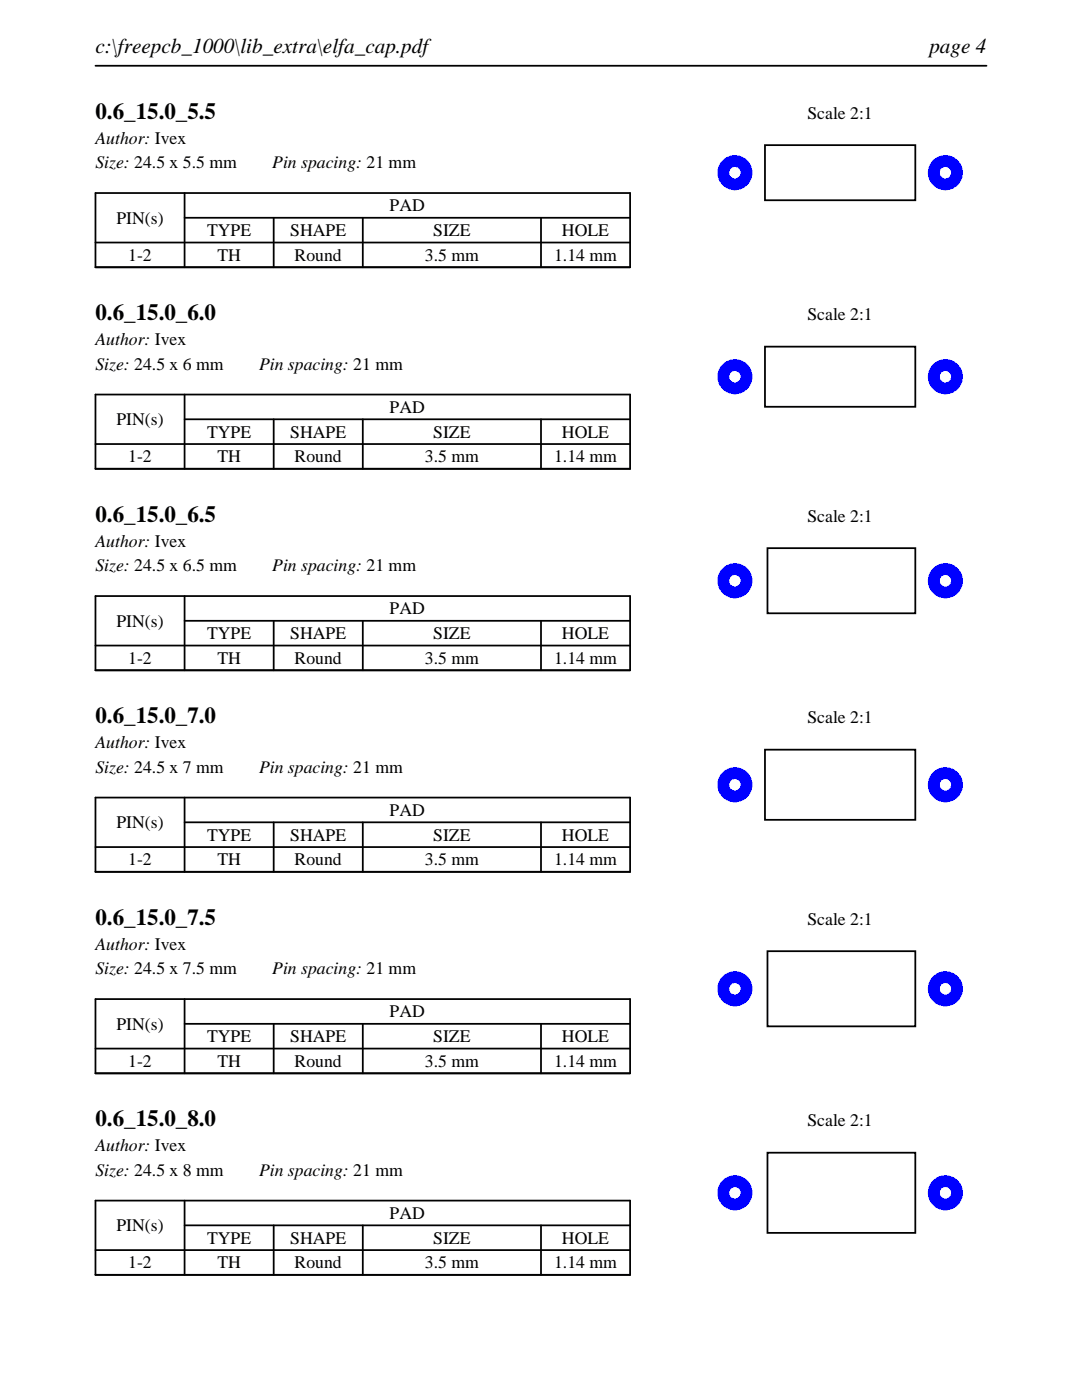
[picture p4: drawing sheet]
<svg xmlns="http://www.w3.org/2000/svg" width="216mm" height="279mm" viewBox="0 0 216 279" stroke-linecap="round" stroke-linejoin="round" font-family="sans-serif">
<path d="M19 13.1h177.8M19 38.5h106.7v14.8h-106.7zM36.8 38.5v14.8M19 48.4h106.7M36.8 43.5h88.9M54.6 43.5v9.8M72.4 43.5v9.8M107.9 43.5v9.8" fill="none" stroke="#000" stroke-width=".35"/>
<path d="M152.6 29h30v11h-30z" fill="none" stroke="#000" stroke-width=".36"/>
<g fill="#00f">
<path d="M143.1 34.5a3.5 3.5 0 0 0 7 0 3.5 3.5 0 0 0-7 0zM145.5 34.5a1.15 1.15 0 0 1 2.3 0 1.15 1.15 0 0 1-2.3 0z"/>
<path d="M185.1 34.5a3.5 3.5 0 0 0 7 0 3.5 3.5 0 0 0-7 0zM187.5 34.5a1.15 1.15 0 0 1 2.3 0 1.15 1.15 0 0 1-2.3 0z"/>
</g>
<path d="M19 78.7h106.7v14.9h-106.7zM36.8 78.7v14.9M19 88.6h106.7M36.8 83.7h88.9M54.6 83.7v9.9M72.4 83.7v9.9M107.9 83.7v9.9" fill="none" stroke="#000" stroke-width=".35"/>
<path d="M152.6 69.2h30v12h-30z" fill="none" stroke="#000" stroke-width=".36"/>
<g fill="#00f">
<path d="M143.1 75.2a3.5 3.5 0 0 0 7 0 3.5 3.5 0 0 0-7 0zM145.5 75.2a1.15 1.15 0 0 1 2.3 0 1.15 1.15 0 0 1-2.3 0z"/>
<path d="M185.1 75.2a3.5 3.5 0 0 0 7 0 3.5 3.5 0 0 0-7 0zM187.5 75.2a1.15 1.15 0 0 1 2.3 0 1.15 1.15 0 0 1-2.3 0z"/>
</g>
<path d="M19 119h106.7v14.8h-106.7zM36.8 119v14.8M19 128.8h106.7M36.8 123.9h88.9M54.6 123.9v9.9M72.4 123.9v9.9M107.9 123.9v9.9" fill="none" stroke="#000" stroke-width=".35"/>
<path d="M153.1 109.4h29.5v13h-29.5z" fill="none" stroke="#000" stroke-width=".36"/>
<g fill="#00f">
<path d="M143.1 115.9a3.5 3.5 0 0 0 7 0 3.5 3.5 0 0 0-7 0zM145.5 115.9a1.15 1.15 0 0 1 2.3 0 1.15 1.15 0 0 1-2.3 0z"/>
<path d="M185.1 115.9a3.5 3.5 0 0 0 7 0 3.5 3.5 0 0 0-7 0zM187.5 115.9a1.15 1.15 0 0 1 2.3 0 1.15 1.15 0 0 1-2.3 0z"/>
</g>
<path d="M19 159.2h106.7v14.8h-106.7zM36.8 159.2v14.8M19 169.1h106.7M36.8 164.1h88.9M54.6 164.1v9.9M72.4 164.1v9.9M107.9 164.1v9.9" fill="none" stroke="#000" stroke-width=".35"/>
<path d="M152.6 149.6h30v14h-30z" fill="none" stroke="#000" stroke-width=".36"/>
<g fill="#00f">
<path d="M143.1 156.6a3.5 3.5 0 0 0 7 0 3.5 3.5 0 0 0-7 0zM145.5 156.6a1.15 1.15 0 0 1 2.3 0 1.15 1.15 0 0 1-2.3 0z"/>
<path d="M185.1 156.6a3.5 3.5 0 0 0 7 0 3.5 3.5 0 0 0-7 0zM187.5 156.6a1.15 1.15 0 0 1 2.3 0 1.15 1.15 0 0 1-2.3 0z"/>
</g>
<path d="M19 199.4h106.7v14.8h-106.7zM36.8 199.4v14.8M19 209.3h106.7M36.8 204.3h88.9M54.6 204.3v9.9M72.4 204.3v9.9M107.9 204.3v9.9" fill="none" stroke="#000" stroke-width=".35"/>
<path d="M153.1 189.8h29.5v15h-29.5z" fill="none" stroke="#000" stroke-width=".36"/>
<g fill="#00f">
<path d="M143.1 197.3a3.5 3.5 0 0 0 7 0 3.5 3.5 0 0 0-7 0zM145.5 197.3a1.15 1.15 0 0 1 2.3 0 1.15 1.15 0 0 1-2.3 0z"/>
<path d="M185.1 197.3a3.5 3.5 0 0 0 7 0 3.5 3.5 0 0 0-7 0zM187.5 197.3a1.15 1.15 0 0 1 2.3 0 1.15 1.15 0 0 1-2.3 0z"/>
</g>
<path d="M19 239.6h106.7v14.8h-106.7zM36.8 239.6v14.8M19 249.5h106.7M36.8 244.5h88.9M54.6 244.5v9.9M72.4 244.5v9.9M107.9 244.5v9.9" fill="none" stroke="#000" stroke-width=".35"/>
<path d="M153.1 230h29.5v16h-29.5z" fill="none" stroke="#000" stroke-width=".36"/>
<g fill="#00f">
<path d="M143.1 238a3.5 3.5 0 0 0 7 0 3.5 3.5 0 0 0-7 0zM145.5 238a1.15 1.15 0 0 1 2.3 0 1.15 1.15 0 0 1-2.3 0z"/>
<path d="M185.1 238a3.5 3.5 0 0 0 7 0 3.5 3.5 0 0 0-7 0zM187.5 238a1.15 1.15 0 0 1 2.3 0 1.15 1.15 0 0 1-2.3 0z"/>
</g>
<g font-size="4.6">
<text x="19" y="23.7">0.6_15.0_5.5</text>
<text x="19" y="63.9">0.6_15.0_6.0</text>
<text x="19" y="104.1">0.6_15.0_6.5</text>
<text x="19" y="144.4">0.6_15.0_7.0</text>
<text x="19" y="184.6">0.6_15.0_7.5</text>
<text x="19" y="224.8">0.6_15.0_8.0</text>
</g>
<g font-size="4.2">
<text x="19" y="10.6">c:\freepcb_1000\lib_extra\elfa_cap.pdf</text>
<text x="185.4" y="10.6">page 4</text>
</g>
<g font-size="3.5">
<text x="161.1" y="23.7">Scale 2:1</text>
<text x="19" y="28.6">Author: Ivex</text>
<text x="19" y="33.6">Size: 24.5 x 5.5 mm</text>
<text x="54.3" y="33.6">Pin spacing: 21 mm</text>
<text x="23.2" y="44.6">PIN(s)</text>
<text x="41.3" y="47.1">TYPE</text>
<text x="57.9" y="47.1">SHAPE</text>
<text x="77.8" y="42.2">PAD</text>
<text x="86.4" y="47.1">SIZE</text>
<text x="112.1" y="47.1">HOLE</text>
<text x="25.6" y="52.1">1-2</text>
<text x="43.4" y="52.1">TH</text>
<text x="58.8" y="52.1">Round</text>
<text x="84.8" y="52.1">3.5 mm</text>
<text x="110.6" y="52.1">1.14 mm</text>
<text x="161.1" y="63.9">Scale 2:1</text>
<text x="19" y="68.9">Author: Ivex</text>
<text x="19" y="73.8">Size: 24.5 x 6 mm</text>
<text x="51.7" y="73.8">Pin spacing: 21 mm</text>
<text x="77.8" y="82.4">PAD</text>
<text x="23.2" y="84.8">PIN(s)</text>
<text x="41.3" y="87.3">TYPE</text>
<text x="57.9" y="87.3">SHAPE</text>
<text x="86.4" y="87.3">SIZE</text>
<text x="112.1" y="87.3">HOLE</text>
<text x="25.6" y="92.3">1-2</text>
<text x="43.4" y="92.3">TH</text>
<text x="58.8" y="92.3">Round</text>
<text x="84.8" y="92.3">3.5 mm</text>
<text x="110.6" y="92.3">1.14 mm</text>
<text x="161.1" y="104.1">Scale 2:1</text>
<text x="19" y="109.1">Author: Ivex</text>
<text x="19" y="114">Size: 24.5 x 6.5 mm</text>
<text x="54.3" y="114">Pin spacing: 21 mm</text>
<text x="23.2" y="125.1">PIN(s)</text>
<text x="77.8" y="122.6">PAD</text>
<text x="41.3" y="127.6">TYPE</text>
<text x="57.9" y="127.6">SHAPE</text>
<text x="86.4" y="127.6">SIZE</text>
<text x="112.1" y="127.6">HOLE</text>
<text x="25.6" y="132.5">1-2</text>
<text x="43.4" y="132.5">TH</text>
<text x="58.8" y="132.5">Round</text>
<text x="84.8" y="132.5">3.5 mm</text>
<text x="110.6" y="132.5">1.14 mm</text>
<text x="19" y="149.3">Author: Ivex</text>
<text x="161.1" y="144.4">Scale 2:1</text>
<text x="19" y="154.2">Size: 24.5 x 7 mm</text>
<text x="51.7" y="154.2">Pin spacing: 21 mm</text>
<text x="23.2" y="165.3">PIN(s)</text>
<text x="41.3" y="167.8">TYPE</text>
<text x="57.9" y="167.8">SHAPE</text>
<text x="77.8" y="162.8">PAD</text>
<text x="86.4" y="167.8">SIZE</text>
<text x="112.1" y="167.8">HOLE</text>
<text x="25.6" y="172.7">1-2</text>
<text x="43.4" y="172.7">TH</text>
<text x="58.8" y="172.7">Round</text>
<text x="84.8" y="172.7">3.5 mm</text>
<text x="110.6" y="172.7">1.14 mm</text>
<text x="161.1" y="184.6">Scale 2:1</text>
<text x="19" y="189.5">Author: Ivex</text>
<text x="19" y="194.5">Size: 24.5 x 7.5 mm</text>
<text x="54.3" y="194.5">Pin spacing: 21 mm</text>
<text x="77.8" y="203.1">PAD</text>
<text x="23.2" y="205.5">PIN(s)</text>
<text x="41.3" y="208">TYPE</text>
<text x="57.9" y="208">SHAPE</text>
<text x="86.4" y="208">SIZE</text>
<text x="112.1" y="208">HOLE</text>
<text x="25.6" y="212.9">1-2</text>
<text x="43.4" y="212.9">TH</text>
<text x="58.8" y="212.9">Round</text>
<text x="84.8" y="212.9">3.5 mm</text>
<text x="110.6" y="212.9">1.14 mm</text>
<text x="161.1" y="224.8">Scale 2:1</text>
<text x="19" y="229.7">Author: Ivex</text>
<text x="19" y="234.7">Size: 24.5 x 8 mm</text>
<text x="51.7" y="234.7">Pin spacing: 21 mm</text>
<text x="23.2" y="245.7">PIN(s)</text>
<text x="77.8" y="243.3">PAD</text>
<text x="41.3" y="248.2">TYPE</text>
<text x="57.9" y="248.2">SHAPE</text>
<text x="86.4" y="248.2">SIZE</text>
<text x="112.1" y="248.2">HOLE</text>
<text x="25.6" y="253.2">1-2</text>
<text x="43.4" y="253.2">TH</text>
<text x="58.8" y="253.2">Round</text>
<text x="84.8" y="253.2">3.5 mm</text>
<text x="110.6" y="253.2">1.14 mm</text>
</g>
</svg>
